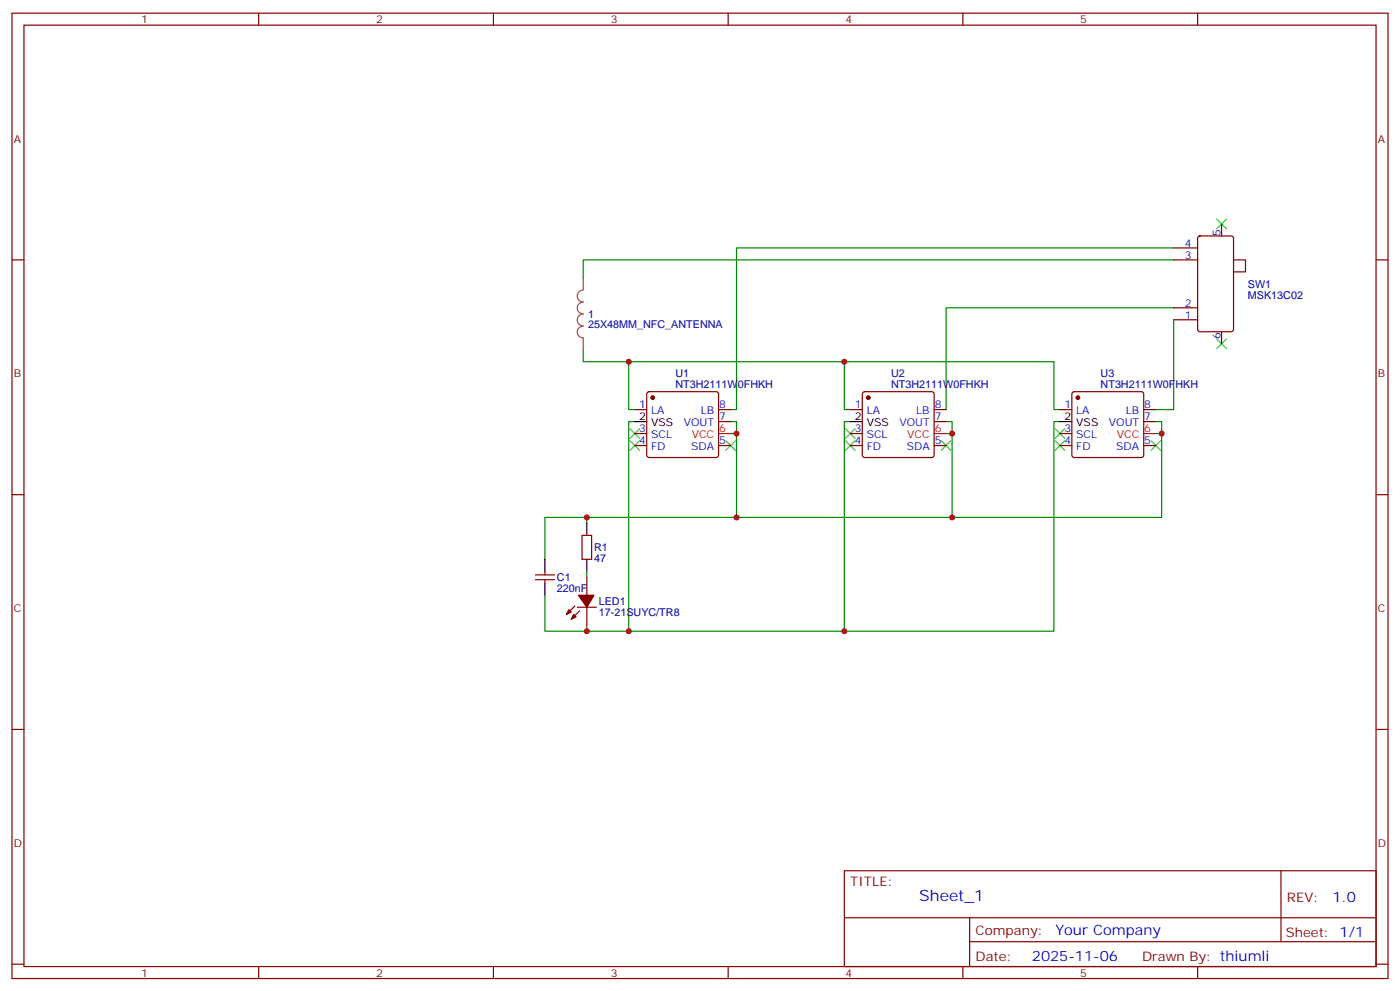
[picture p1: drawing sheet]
<svg xmlns="http://www.w3.org/2000/svg" width="412mm" height="292mm" viewBox="0 0 412 292" stroke-linecap="round" stroke-linejoin="round" font-family="sans-serif">
<g fill="none" stroke="#870000" stroke-width=".35">
<path d="M3.5 3.9h405.4v284.3h-405.4zM7.1 7.4h398.2v277.3h-398.2zM76.2 3.9v3.5M145.3 3.9v3.5M214.5 3.9v3.5M283.6 3.9v3.5M352.8 3.9v3.5M3.5 76.6h3.6M345.7 76.6h7.1M345.7 73h7.1M353 69.7l.5-.2h9.2l.6 .4 .1 27.1-.5 .7h-9.4l-.7-.4v-27.1zM359.8 66v3.5"/>
<path d="M363.4 76.6h3.5v3.5h-3.5M405.3 76.6h3.6M345.7 90.7h7.1M345.7 94.2h7.1M359.8 97.7v3.5M190.7 115.6l.5-.2h19.8l.5 .2 .2 .5v18l-.3 .5-.4 .2h-19.8l-.5-.3-.2-.4v-18zM254.2 115.6l.5-.2h19.8l.5 .2 .2 .5v18l-.3 .5-.4 .2h-19.8l-.5-.3-.2-.4v-18zM316 115.6l.4-.2h19.8l.5 .2 .2 .5v18l-.2 .5-.5 .2h-19.8l-.5-.3-.2-.4v-18zM187 120.7h3.5M187 131.2h3.5M187 127.7h3.5M211.7 120.7h3.5"/>
<path d="M211.7 124.2h3.5M211.7 131.2h3.5M250.5 120.7h3.5M250.5 131.2h3.5M250.5 127.7h3.5M275.2 120.7h3.5M275.2 124.2h3.5M275.2 131.2h3.5M312.2 120.7h3.5M312.2 131.2h3.5M312.2 127.7h3.5M336.9 120.7h3.5"/>
<path d="M336.9 124.2h3.5M336.9 131.2h3.5M3.5 145.7h3.6M171.4 157.7h2.9v7h-2.9zM405.3 145.7h3.6M157.7 169.3h5.6M157.7 170.7h5.6M160.5 168.3v1M160.5 170.7v1.1M169.3 178.5l-2.4 2.5M170 178.9h5.7M170.7 179.9l-2.4 2.5"/>
<path d="M172.9 170v5.3M172.9 178.9v5.3M3.5 214.8h3.6M405.3 214.8h3.6M248.7 256.5h156.6v28.2h-156.6zM377.3 256.5v20.9M248.7 270.3h156.5M285.6 277.4h119.6M285.6 270.3v14.1M3.5 284h3.6M76.2 284.7v3.5M145.3 284.7v3.5"/>
<path d="M214.5 284.7v3.5M283.6 284.7v3.5M352.8 284.7v3.5M405.3 284h3.6"/>
</g>
<g fill="none" stroke="#008700" stroke-width=".35">
<path d="M345.7 73h-128.7v47.7h-1.8M345.7 76.6h-173.9v5.2M345.7 94.2v26.5h-5.3M345.7 90.7h-67v30M171.8 103v3.5h76.9v14.2h1.8M185.2 106.5v14.2h1.8M248.7 106.5h61.7v14.2h1.8M187 124.2h-1.8v61.7h-12.3M215.2 124.2h1.8v28.2h-44.1M215.2 127.7h1.8M250.5 124.2h-1.8v61.7h-63.5M278.7 124.2h1.8v28.2h-63.5"/>
<path d="M278.7 127.7h1.8M312.2 124.2h-1.8v61.7h-61.7M340.4 124.2h1.8v28.2h-61.7M340.4 127.7h1.8M172.9 154.2v-1.8h-12.4v12.3M160.5 175.3v10.6h12.4v-1.7M172.9 168.3v1.7"/>
</g>
<g fill="none" stroke="#3c3" stroke-width=".35">
<path d="M358.4 64.6l2.8 2.8M361.2 64.6l-2.8 2.8M358.4 99.8l2.8 2.9M361.2 99.8l-2.8 2.9M185.6 126.3l2.8 2.8M185.6 129.8l2.8 2.8M188.4 126.3l-2.8 2.8M188.4 129.8l-2.8 2.8M213.8 129.8l2.8 2.8M216.6 129.8l-2.8 2.8M249.1 126.3l2.8 2.8M249.1 129.8l2.8 2.8"/>
<path d="M251.9 126.3l-2.8 2.8M251.9 129.8l-2.8 2.8M277.3 129.8l2.8 2.8M280.1 129.8l-2.8 2.8M310.8 126.3l2.8 2.8M310.8 129.8l2.8 2.8M313.6 126.3l-2.8 2.8M313.6 129.8l-2.8 2.8M339 129.8l2.8 2.8M341.8 129.8l-2.8 2.8"/>
</g>
<path d="M211.7 127.7h3.5M275.2 127.7h3.5M336.9 127.7h3.5" fill="none" stroke="#f00" stroke-width=".35"/>
<path d="M187 124.2h3.5M250.5 124.2h3.5M312.2 124.2h3.5M172.9 154.2v3.5M160.5 164.7v3.6M160.5 171.8v3.5M172.9 164.7v3.6" fill="none" stroke="#000" stroke-width=".35"/>
<g fill="#870000" stroke="#870000" stroke-width=".35">
<path d="M169 181l.7 .7-1.4 .7z"/>
<path d="M167.6 179.6l.7 .7-1.4 .7z"/>
<path d="M170.4 175.3h4.6l-2.1 3.6z"/>
<circle cx="192.3" cy="117.1" r=".53"/>
<circle cx="255.8" cy="117.1" r=".53"/>
<circle cx="317.5" cy="117.1" r=".53"/>
</g>
<path d="M171.8 85.4a1.76 1.76 0 0 0-1.8 1.8 1.76 1.76 0 0 0 1.8 1.8 1.76 1.76 0 0 0-1.8 1.7 1.76 1.76 0 0 0 1.8 1.8 1.76 1.76 0 0 0-1.8 1.7 1.76 1.76 0 0 0 1.8 1.8 1.76 1.76 0 0 0-1.8 1.8 1.76 1.76 0 0 0 1.8 1.7v3.5M171.8 81.8v3.5" fill="none" stroke="#a64a4a" stroke-width=".35"/>
<g fill="#c00">
<circle cx="217" cy="127.7" r=".88"/>
<circle cx="342.2" cy="127.7" r=".88"/>
<circle cx="248.7" cy="106.5" r=".88"/>
<circle cx="280.5" cy="127.7" r=".88"/>
<circle cx="172.9" cy="152.4" r=".88"/>
<circle cx="217" cy="152.4" r=".88"/>
<circle cx="280.5" cy="152.4" r=".88"/>
<circle cx="172.9" cy="185.9" r=".88"/>
<circle cx="185.2" cy="185.9" r=".88"/>
<circle cx="248.7" cy="185.9" r=".88"/>
<circle cx="185.2" cy="106.5" r=".88"/>
</g>
<text font-size="4.6" fill="#00f" x="270.8" y="265.5">Sheet_1</text>
<g font-size="4.2" fill="#00f">
<text x="392.5" y="265.7">1.0</text>
<text x="310.9" y="275.3">Your Company</text>
<text x="304" y="283.1">2025-11-06</text>
</g>
<g font-size="3.9" fill="#800">
<text x="250.5" y="261.1">TITLE:</text>
<text x="379.1" y="265.7">REV:</text>
<text x="287.4" y="275.3">Company:</text>
<text x="378.7" y="275.9">Sheet: 1/1</text>
<text x="287.4" y="282.9">Date:</text>
<text x="336.4" y="283">Drawn By: thiumli</text>
</g>
<g font-size="3.2" fill="#800">
<text x="41.6" y="6.9">1</text>
<text x="110.8" y="6.9">2</text>
<text x="179.9" y="6.9">3</text>
<text x="249.1" y="6.9">4</text>
<text x="318.2" y="6.9">5</text>
<text x="4.1" y="42">A</text>
<text x="405.9" y="42">A</text>
<text x="4.1" y="111.1">B</text>
<text x="405.9" y="111.1">B</text>
<text x="4.1" y="180.3">C</text>
<text x="405.9" y="180.3">C</text>
<text x="4.1" y="249.4">D</text>
<text x="405.9" y="249.4">D</text>
<text x="41.6" y="287.7">1</text>
<text x="110.8" y="287.7">2</text>
<text x="179.9" y="287.7">3</text>
<text x="249.1" y="287.7">4</text>
<text x="318.2" y="287.7">5</text>
</g>
<g font-size="3.2" fill="#00f">
<text x="359.5" y="69.5" transform="rotate(-90 359.5 69.5)">5</text>
<text x="349" y="72.7">4</text>
<text x="349" y="76.2">3</text>
<text x="349" y="90.3">2</text>
<text x="349" y="93.8">1</text>
<text x="359.5" y="99.7" transform="rotate(-90 359.5 99.7)">6</text>
<text x="188.3" y="120.3">1</text>
<text x="191.8" y="122.1">LA</text>
<text x="201.4" y="125.6">VOUT</text>
<text x="206.4" y="122.1">LB</text>
<text x="211.8" y="120.3">8</text>
<text x="211.8" y="123.8">7</text>
<text x="251.8" y="120.3">1</text>
<text x="255.3" y="122.1">LA</text>
<text x="264.9" y="125.6">VOUT</text>
<text x="269.9" y="122.1">LB</text>
<text x="275.3" y="120.3">8</text>
<text x="275.3" y="123.8">7</text>
<text x="313.5" y="120.3">1</text>
<text x="317" y="122.1">LA</text>
<text x="326.7" y="125.6">VOUT</text>
<text x="331.7" y="122.1">LB</text>
<text x="337.1" y="120.3">8</text>
<text x="337.1" y="123.8">7</text>
<text x="188.3" y="130.9">4</text>
<text x="188.3" y="127.4">3</text>
<text x="191.8" y="129.1">SCL</text>
<text x="211.8" y="130.9">5</text>
<text x="251.8" y="130.9">4</text>
<text x="251.8" y="127.4">3</text>
<text x="255.3" y="129.1">SCL</text>
<text x="275.3" y="130.9">5</text>
<text x="313.5" y="130.9">4</text>
<text x="313.5" y="127.4">3</text>
<text x="317" y="129.1">SCL</text>
<text x="337.1" y="130.9">5</text>
<text x="191.8" y="132.6">FD</text>
<text x="203.6" y="132.6">SDA</text>
<text x="255.3" y="132.6">FD</text>
<text x="267.1" y="132.6">SDA</text>
<text x="317" y="132.6">FD</text>
<text x="328.8" y="132.6">SDA</text>
</g>
<g font-size="3.2" fill="#000080">
<text x="367.6" y="87.9">MSK13C02</text>
<text x="367.6" y="84.8">SW1</text>
<text x="173.2" y="93.6">1</text>
<text x="173.2" y="96.7">25X48MM_NFC_ANTENNA</text>
<text x="199" y="111.2">U1</text>
<text x="262.5" y="111.2">U2</text>
<text x="324.2" y="111.2">U3</text>
<text x="199" y="114.3">NT3H2111W0FHKH</text>
<text x="262.5" y="114.3">NT3H2111W0FHKH</text>
<text x="324.2" y="114.3">NT3H2111W0FHKH</text>
<text x="175" y="165.5">47</text>
<text x="175" y="162.4">R1</text>
<text x="164" y="171.2">C1</text>
<text x="164" y="174.4">220nF</text>
<text x="176.4" y="178.3">LED1</text>
<text x="176.4" y="181.4">17-21SUYC/TR8</text>
</g>
<g font-size="3.2">
<text x="188.3" y="123.8">2</text>
<text x="191.8" y="125.6">VSS</text>
<text x="251.8" y="123.8">2</text>
<text x="255.3" y="125.6">VSS</text>
<text x="313.5" y="123.8">2</text>
<text x="317" y="125.6">VSS</text>
</g>
<g font-size="3.2" fill="#f00">
<text x="203.8" y="129.1">VCC</text>
<text x="211.8" y="127.4">6</text>
<text x="267.3" y="129.1">VCC</text>
<text x="275.3" y="127.4">6</text>
<text x="329" y="129.1">VCC</text>
<text x="337.1" y="127.4">6</text>
</g>
</svg>
